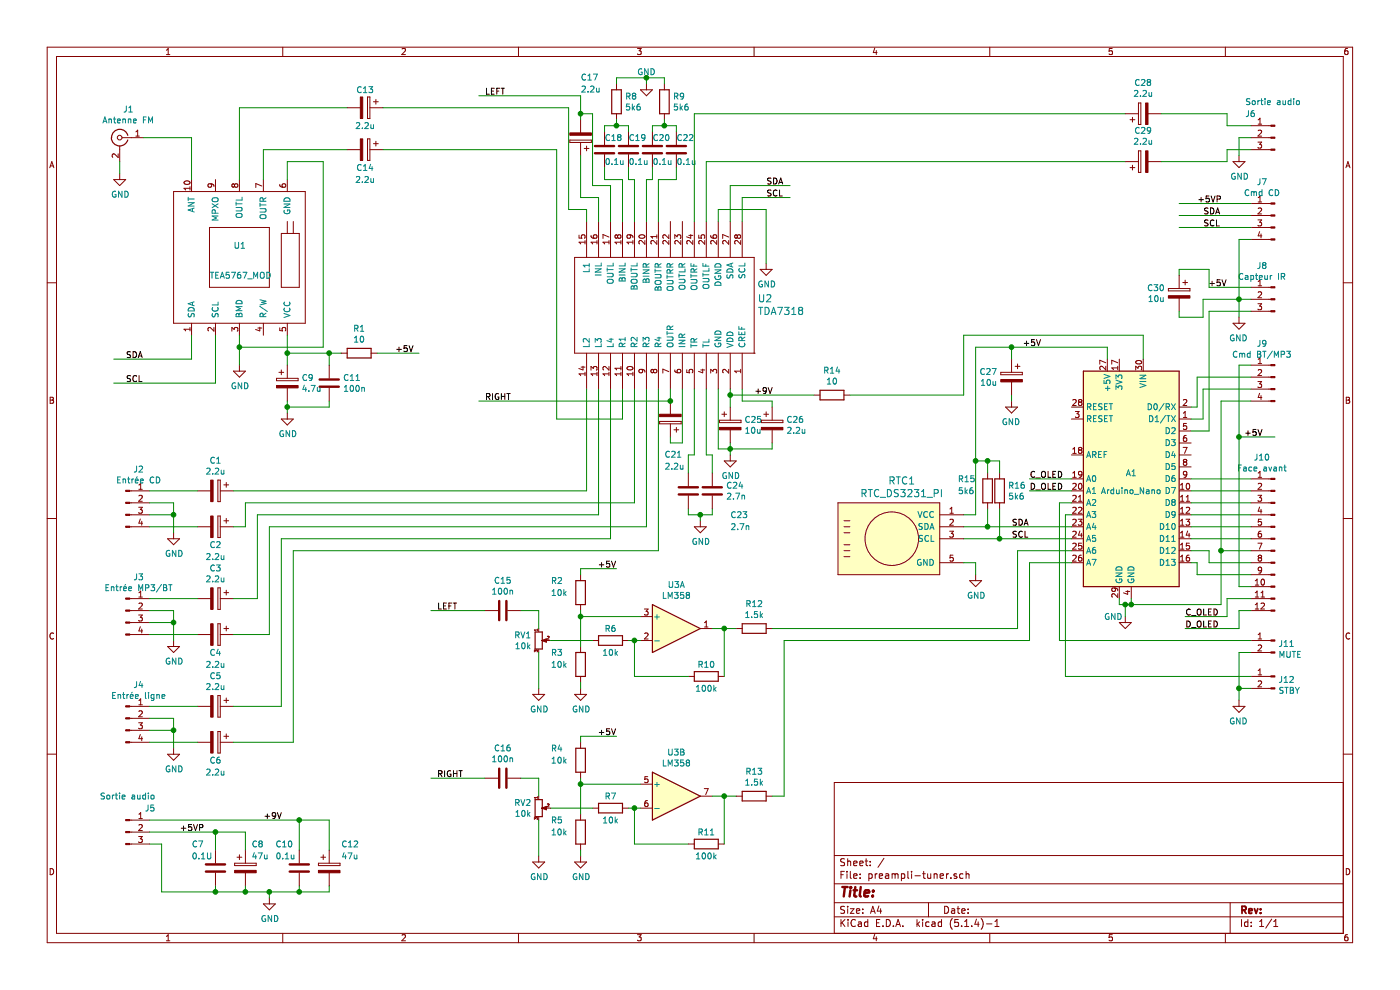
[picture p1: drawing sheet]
EESchema Schematic File Version 4
LIBS:preampli-tuner-cache
EELAYER 30 0
EELAYER END
$Descr A4 11693 8268
encoding utf-8
Sheet 1 1
Title ""
Date ""
Rev ""
Comp ""
Comment1 ""
Comment2 ""
Comment3 ""
Comment4 ""
$EndDescr
$Comp
L LibPerso:TDA7318 U2
U 1 1
P 5500 2550
F 0 "U2" V 5553 3378 60  0000 L CNN
F 1 "TDA7318" V 5447 3378 60  0000 L CNN
F 2 "" H 5500 2550 50  0001 C CNN
F 3 "" H 5500 2550 50  0001 C CNN
	1    5500 2550
	0    1    -1   0   
$EndComp
$Comp
L LibPerso:TEA5767_MOD U1
U 1 1
P 2000 2150
F 0 "U1" H 1950 2250 50  0000 L CNN
F 1 "TEA5767_MOD" H 1750 2000 50  0000 L CNN
F 2 "MODULE" H 1900 2000 50  0001 C CNN
F 3 "DOCUMENTATION" H 1650 2800 50  0001 C CNN
	1    2000 2150
	1    0    0    -1  
$EndComp
$Comp
L Connector:Conn_Coaxial J1
U 1 1
P 1000 1150
F 0 "J1" H 928 1388 50  0000 C CNN
F 1 "Antenne FM" H 928 1297 50  0000 C CNN
F 2 "" H 1000 1150 50  0001 C CNN
F 3 " ~" H 1000 1150 50  0001 C CNN
	1    1000 1150
	-1   0    0    -1  
$EndComp
$Comp
L power:GND #PWR01
U 1 1
P 1000 1450
F 0 "#PWR01" H 1000 1200 50  0001 C CNN
F 1 "GND" H 1005 1277 50  0000 C CNN
F 2 "" H 1000 1450 50  0001 C CNN
F 3 "" H 1000 1450 50  0001 C CNN
	1    1000 1450
	1    0    0    -1  
$EndComp
$Comp
L power:GND #PWR05
U 1 1
P 2000 3050
F 0 "#PWR05" H 2000 2800 50  0001 C CNN
F 1 "GND" H 2005 2877 50  0000 C CNN
F 2 "" H 2000 3050 50  0001 C CNN
F 3 "" H 2000 3050 50  0001 C CNN
	1    2000 3050
	1    0    0    -1  
$EndComp
Wire Wire Line
	2400 1500 2400 1350
Wire Wire Line
	2400 1350 2700 1350
Wire Wire Line
	2700 1350 2700 2900
Wire Wire Line
	2700 2900 2000 2900
Wire Wire Line
	2000 2900 2000 2800
Wire Wire Line
	2000 3050 2000 2900
Connection ~ 2000 2900
Wire Wire Line
	1200 1150 1600 1150
Wire Wire Line
	1600 1150 1600 1500
Wire Wire Line
	1000 1350 1000 1450
$Comp
L Device:CP C9
U 1 1
P 2400 3200
F 0 "C9" H 2518 3246 50  0000 L CNN
F 1 "4.7u" H 2518 3155 50  0000 L CNN
F 2 "" H 2438 3050 50  0001 C CNN
F 3 "~" H 2400 3200 50  0001 C CNN
	1    2400 3200
	1    0    0    -1  
$EndComp
$Comp
L Device:C C11
U 1 1
P 2750 3200
F 0 "C11" H 2865 3246 50  0000 L CNN
F 1 "100n" H 2865 3155 50  0000 L CNN
F 2 "" H 2788 3050 50  0001 C CNN
F 3 "~" H 2750 3200 50  0001 C CNN
	1    2750 3200
	1    0    0    -1  
$EndComp
$Comp
L Device:R R1
U 1 1
P 3000 2950
F 0 "R1" V 2793 2950 50  0000 C CNN
F 1 "10" V 2884 2950 50  0000 C CNN
F 2 "" V 2930 2950 50  0001 C CNN
F 3 "~" H 3000 2950 50  0001 C CNN
	1    3000 2950
	0    1    1    0   
$EndComp
$Comp
L Device:CP C14
U 1 1
P 3050 1250
F 0 "C14" V 3200 1250 50  0000 C CNN
F 1 "2.2u" V 3300 1250 50  0000 C CNN
F 2 "" H 3088 1100 50  0001 C CNN
F 3 "~" H 3050 1250 50  0001 C CNN
	1    3050 1250
	0    1    1    0   
$EndComp
$Comp
L Device:CP C13
U 1 1
P 3050 900
F 0 "C13" V 2900 900 50  0000 C CNN
F 1 "2.2u" V 3200 900 50  0000 C CNN
F 2 "" H 3088 750 50  0001 C CNN
F 3 "~" H 3050 900 50  0001 C CNN
	1    3050 900 
	0    1    1    0   
$EndComp
Wire Wire Line
	2000 1500 2000 900 
Wire Wire Line
	2000 900  2900 900 
Wire Wire Line
	2200 1500 2200 1250
Wire Wire Line
	2200 1250 2900 1250
Wire Wire Line
	2400 3050 2400 2950
Wire Wire Line
	2750 3050 2750 2950
Wire Wire Line
	2750 2950 2850 2950
Connection ~ 2400 2950
Wire Wire Line
	2400 2950 2400 2800
Wire Wire Line
	2400 2950 2750 2950
Connection ~ 2750 2950
$Comp
L power:GND #PWR07
U 1 1
P 2400 3450
F 0 "#PWR07" H 2400 3200 50  0001 C CNN
F 1 "GND" H 2405 3277 50  0000 C CNN
F 2 "" H 2400 3450 50  0001 C CNN
F 3 "" H 2400 3450 50  0001 C CNN
	1    2400 3450
	1    0    0    -1  
$EndComp
Wire Wire Line
	2750 3350 2750 3400
Wire Wire Line
	2750 3400 2400 3400
Wire Wire Line
	2400 3400 2400 3450
Wire Wire Line
	2400 3350 2400 3400
Connection ~ 2400 3400
Wire Wire Line
	3200 900  4750 900 
Wire Wire Line
	3200 1250 4650 1250
Wire Wire Line
	4650 1250 4650 3500
Wire Wire Line
	4650 3500 5200 3500
Wire Wire Line
	5200 3500 5200 3250
$Comp
L Connector:Conn_01x04_Male J2
U 1 1
P 1050 4200
F 0 "J2" H 1158 4481 50  0000 C CNN
F 1 "Entrée CD" H 1158 4390 50  0000 C CNN
F 2 "" H 1050 4200 50  0001 C CNN
F 3 "~" H 1050 4200 50  0001 C CNN
	1    1050 4200
	1    0    0    -1  
$EndComp
$Comp
L Device:CP C1
U 1 1
P 1800 4100
F 0 "C1" V 1545 4100 50  0000 C CNN
F 1 "2.2u" V 1636 4100 50  0000 C CNN
F 2 "" H 1838 3950 50  0001 C CNN
F 3 "~" H 1800 4100 50  0001 C CNN
	1    1800 4100
	0    1    1    0   
$EndComp
$Comp
L Device:CP C2
U 1 1
P 1800 4400
F 0 "C2" V 1950 4400 50  0000 C CNN
F 1 "2.2u" V 2050 4400 50  0000 C CNN
F 2 "" H 1838 4250 50  0001 C CNN
F 3 "~" H 1800 4400 50  0001 C CNN
	1    1800 4400
	0    1    1    0   
$EndComp
$Comp
L power:GND #PWR02
U 1 1
P 1450 4450
F 0 "#PWR02" H 1450 4200 50  0001 C CNN
F 1 "GND" H 1455 4277 50  0000 C CNN
F 2 "" H 1450 4450 50  0001 C CNN
F 3 "" H 1450 4450 50  0001 C CNN
	1    1450 4450
	1    0    0    -1  
$EndComp
Wire Wire Line
	1250 4100 1650 4100
Wire Wire Line
	1250 4200 1450 4200
Wire Wire Line
	1450 4200 1450 4300
Wire Wire Line
	1250 4300 1450 4300
Connection ~ 1450 4300
Wire Wire Line
	1450 4300 1450 4450
Wire Wire Line
	1250 4400 1650 4400
$Comp
L Connector:Conn_01x04_Male J3
U 1 1
P 1050 5100
F 0 "J3" H 1158 5381 50  0000 C CNN
F 1 "Entrée MP3/BT" H 1158 5290 50  0000 C CNN
F 2 "" H 1050 5100 50  0001 C CNN
F 3 "~" H 1050 5100 50  0001 C CNN
	1    1050 5100
	1    0    0    -1  
$EndComp
$Comp
L Device:CP C3
U 1 1
P 1800 5000
F 0 "C3" V 1545 5000 50  0000 C CNN
F 1 "2.2u" V 1636 5000 50  0000 C CNN
F 2 "" H 1838 4850 50  0001 C CNN
F 3 "~" H 1800 5000 50  0001 C CNN
	1    1800 5000
	0    1    1    0   
$EndComp
$Comp
L Device:CP C4
U 1 1
P 1800 5300
F 0 "C4" V 1950 5300 50  0000 C CNN
F 1 "2.2u" V 2050 5300 50  0000 C CNN
F 2 "" H 1838 5150 50  0001 C CNN
F 3 "~" H 1800 5300 50  0001 C CNN
	1    1800 5300
	0    1    1    0   
$EndComp
$Comp
L power:GND #PWR03
U 1 1
P 1450 5350
F 0 "#PWR03" H 1450 5100 50  0001 C CNN
F 1 "GND" H 1455 5177 50  0000 C CNN
F 2 "" H 1450 5350 50  0001 C CNN
F 3 "" H 1450 5350 50  0001 C CNN
	1    1450 5350
	1    0    0    -1  
$EndComp
Wire Wire Line
	1250 5000 1650 5000
Wire Wire Line
	1250 5100 1450 5100
Wire Wire Line
	1450 5100 1450 5200
Wire Wire Line
	1250 5200 1450 5200
Connection ~ 1450 5200
Wire Wire Line
	1450 5200 1450 5350
Wire Wire Line
	1250 5300 1650 5300
$Comp
L Connector:Conn_01x04_Male J4
U 1 1
P 1050 6000
F 0 "J4" H 1158 6281 50  0000 C CNN
F 1 "Entrée ligne" H 1158 6190 50  0000 C CNN
F 2 "" H 1050 6000 50  0001 C CNN
F 3 "~" H 1050 6000 50  0001 C CNN
	1    1050 6000
	1    0    0    -1  
$EndComp
$Comp
L Device:CP C5
U 1 1
P 1800 5900
F 0 "C5" V 1545 5900 50  0000 C CNN
F 1 "2.2u" V 1636 5900 50  0000 C CNN
F 2 "" H 1838 5750 50  0001 C CNN
F 3 "~" H 1800 5900 50  0001 C CNN
	1    1800 5900
	0    1    1    0   
$EndComp
$Comp
L Device:CP C6
U 1 1
P 1800 6200
F 0 "C6" V 1950 6200 50  0000 C CNN
F 1 "2.2u" V 2050 6200 50  0000 C CNN
F 2 "" H 1838 6050 50  0001 C CNN
F 3 "~" H 1800 6200 50  0001 C CNN
	1    1800 6200
	0    1    1    0   
$EndComp
$Comp
L power:GND #PWR04
U 1 1
P 1450 6250
F 0 "#PWR04" H 1450 6000 50  0001 C CNN
F 1 "GND" H 1455 6077 50  0000 C CNN
F 2 "" H 1450 6250 50  0001 C CNN
F 3 "" H 1450 6250 50  0001 C CNN
	1    1450 6250
	1    0    0    -1  
$EndComp
Wire Wire Line
	1250 5900 1650 5900
Wire Wire Line
	1250 6000 1450 6000
Wire Wire Line
	1450 6000 1450 6100
Wire Wire Line
	1250 6100 1450 6100
Connection ~ 1450 6100
Wire Wire Line
	1450 6100 1450 6250
Wire Wire Line
	1250 6200 1650 6200
Wire Wire Line
	4900 4100 1950 4100
Wire Wire Line
	4900 3250 4900 4100
Wire Wire Line
	1950 4400 2050 4400
Wire Wire Line
	2050 4400 2050 4200
Wire Wire Line
	2050 4200 5300 4200
Wire Wire Line
	5300 4200 5300 3250
Wire Wire Line
	1950 5000 2150 5000
Wire Wire Line
	2150 5000 2150 4300
Wire Wire Line
	2150 4300 5000 4300
Wire Wire Line
	5000 4300 5000 3250
Wire Wire Line
	5400 3250 5400 4400
Wire Wire Line
	5400 4400 2250 4400
Wire Wire Line
	2250 4400 2250 5300
Wire Wire Line
	2250 5300 1950 5300
Wire Wire Line
	5100 3250 5100 4500
Wire Wire Line
	5100 4500 2350 4500
Wire Wire Line
	2350 4500 2350 5900
Wire Wire Line
	2350 5900 1950 5900
Wire Wire Line
	1950 6200 2450 6200
Wire Wire Line
	2450 6200 2450 4600
Wire Wire Line
	2450 4600 5500 4600
Wire Wire Line
	5500 4600 5500 3250
$Comp
L power:GND #PWR014
U 1 1
P 6100 3800
F 0 "#PWR014" H 6100 3550 50  0001 C CNN
F 1 "GND" H 6105 3627 50  0000 C CNN
F 2 "" H 6100 3800 50  0001 C CNN
F 3 "" H 6100 3800 50  0001 C CNN
	1    6100 3800
	1    0    0    -1  
$EndComp
$Comp
L Device:CP C26
U 1 1
P 6450 3550
F 0 "C26" H 6568 3596 50  0000 L CNN
F 1 "2.2u" H 6568 3505 50  0000 L CNN
F 2 "" H 6488 3400 50  0001 C CNN
F 3 "~" H 6450 3550 50  0001 C CNN
	1    6450 3550
	1    0    0    -1  
$EndComp
$Comp
L Device:CP C25
U 1 1
P 6100 3550
F 0 "C25" H 6218 3596 50  0000 L CNN
F 1 "10u" H 6218 3505 50  0000 L CNN
F 2 "" H 6138 3400 50  0001 C CNN
F 3 "~" H 6100 3550 50  0001 C CNN
	1    6100 3550
	1    0    0    -1  
$EndComp
Wire Wire Line
	6200 3250 6200 3350
Wire Wire Line
	6200 3350 6450 3350
Wire Wire Line
	6450 3350 6450 3400
Wire Wire Line
	6450 3700 6450 3750
Wire Wire Line
	6450 3750 6100 3750
Wire Wire Line
	6100 3750 6100 3800
Wire Wire Line
	6100 3700 6100 3750
Connection ~ 6100 3750
Wire Wire Line
	6100 3750 6000 3750
Wire Wire Line
	6000 3750 6000 3250
$Comp
L Connector:Conn_01x03_Male J6
U 1 1
P 10650 1150
F 0 "J6" H 10900 1350 50  0000 R CNN
F 1 "Sortie audio" H 10900 1450 50  0000 R CNN
F 2 "" H 10650 1150 50  0001 C CNN
F 3 "~" H 10650 1150 50  0001 C CNN
	1    10650 1150
	-1   0    0    -1  
$EndComp
$Comp
L Device:C C23
U 1 1
P 5750 4100
F 0 "C23" H 6100 3900 50  0000 L CNN
F 1 "2.7n" H 6100 3800 50  0000 L CNN
F 2 "" H 5788 3950 50  0001 C CNN
F 3 "~" H 5750 4100 50  0001 C CNN
	1    5750 4100
	1    0    0    -1  
$EndComp
$Comp
L Device:CP C21
U 1 1
P 5600 3500
F 0 "C21" H 5650 3800 50  0000 R CNN
F 1 "2.2u" H 5650 3900 50  0000 R CNN
F 2 "" H 5638 3350 50  0001 C CNN
F 3 "~" H 5600 3500 50  0001 C CNN
	1    5600 3500
	-1   0    0    1   
$EndComp
Wire Wire Line
	5600 3250 5600 3350
Wire Wire Line
	5600 3650 5600 3700
Wire Wire Line
	5600 3700 5700 3700
Wire Wire Line
	5700 3700 5700 3250
$Comp
L Device:C C24
U 1 1
P 5950 4100
F 0 "C24" H 6065 4146 50  0000 L CNN
F 1 "2.7n" H 6065 4055 50  0000 L CNN
F 2 "" H 5988 3950 50  0001 C CNN
F 3 "~" H 5950 4100 50  0001 C CNN
	1    5950 4100
	1    0    0    -1  
$EndComp
$Comp
L power:GND #PWR013
U 1 1
P 5850 4350
F 0 "#PWR013" H 5850 4100 50  0001 C CNN
F 1 "GND" H 5855 4177 50  0000 C CNN
F 2 "" H 5850 4350 50  0001 C CNN
F 3 "" H 5850 4350 50  0001 C CNN
	1    5850 4350
	1    0    0    -1  
$EndComp
Wire Wire Line
	5950 4250 5950 4300
Wire Wire Line
	5950 4300 5850 4300
Wire Wire Line
	5750 4300 5750 4250
Wire Wire Line
	5850 4300 5850 4350
Connection ~ 5850 4300
Wire Wire Line
	5850 4300 5750 4300
Wire Wire Line
	5950 3950 5950 3800
Wire Wire Line
	5950 3800 5900 3800
Wire Wire Line
	5900 3800 5900 3250
Wire Wire Line
	5800 3250 5800 3800
Wire Wire Line
	5800 3800 5750 3800
Wire Wire Line
	5750 3800 5750 3950
Wire Wire Line
	950  3000 1600 3000
Wire Wire Line
	1600 3000 1600 2800
Wire Wire Line
	950  3200 1800 3200
Wire Wire Line
	1800 3200 1800 2800
Text Label 1050 3000 0    50   ~ 0
SDA
Text Label 1050 3200 0    50   ~ 0
SCL
Wire Wire Line
	3500 2950 3150 2950
Text Label 3300 2950 0    50   ~ 0
+5V
$Comp
L power:GND #PWR015
U 1 1
P 6400 2200
F 0 "#PWR015" H 6400 1950 50  0001 C CNN
F 1 "GND" H 6405 2027 50  0000 C CNN
F 2 "" H 6400 2200 50  0001 C CNN
F 3 "" H 6400 2200 50  0001 C CNN
	1    6400 2200
	1    0    0    -1  
$EndComp
Wire Wire Line
	6400 2200 6400 1750
Wire Wire Line
	6400 1750 6000 1750
Wire Wire Line
	6000 1750 6000 1850
Wire Wire Line
	6200 1850 6200 1650
Wire Wire Line
	6200 1650 6600 1650
Wire Wire Line
	6600 1550 6100 1550
Wire Wire Line
	6100 1550 6100 1850
Text Label 6400 1550 0    50   ~ 0
SDA
Text Label 6400 1650 0    50   ~ 0
SCL
$Comp
L Device:CP C29
U 1 1
P 9550 1350
F 0 "C29" V 9805 1350 50  0000 C CNN
F 1 "2.2u" V 9714 1350 50  0000 C CNN
F 2 "" H 9588 1200 50  0001 C CNN
F 3 "~" H 9550 1350 50  0001 C CNN
	1    9550 1350
	0    -1   -1   0   
$EndComp
$Comp
L Device:CP C28
U 1 1
P 9550 950
F 0 "C28" V 9805 950 50  0000 C CNN
F 1 "2.2u" V 9714 950 50  0000 C CNN
F 2 "" H 9588 800 50  0001 C CNN
F 3 "~" H 9550 950 50  0001 C CNN
	1    9550 950 
	0    -1   -1   0   
$EndComp
$Comp
L power:GND #PWR019
U 1 1
P 10350 1300
F 0 "#PWR019" H 10350 1050 50  0001 C CNN
F 1 "GND" H 10355 1127 50  0000 C CNN
F 2 "" H 10350 1300 50  0001 C CNN
F 3 "" H 10350 1300 50  0001 C CNN
	1    10350 1300
	1    0    0    -1  
$EndComp
Wire Wire Line
	10450 1150 10350 1150
Wire Wire Line
	10350 1150 10350 1300
Wire Wire Line
	10450 1250 10250 1250
Wire Wire Line
	10250 1250 10250 1350
Wire Wire Line
	10250 1350 9700 1350
Wire Wire Line
	9700 950  10250 950 
Wire Wire Line
	10250 950  10250 1050
Wire Wire Line
	10250 1050 10450 1050
Wire Wire Line
	5900 1850 5900 1350
Wire Wire Line
	5900 1350 9400 1350
Wire Wire Line
	5800 1850 5800 950 
Wire Wire Line
	5800 950  9400 950 
$Comp
L Device:CP C17
U 1 1
P 4850 1150
F 0 "C17" H 4850 650 50  0000 R CNN
F 1 "2.2u" H 4850 750 50  0000 R CNN
F 2 "" H 4888 1000 50  0001 C CNN
F 3 "~" H 4850 1150 50  0001 C CNN
	1    4850 1150
	-1   0    0    1   
$EndComp
Wire Wire Line
	4850 1000 4850 950 
Wire Wire Line
	4850 950  4950 950 
$Comp
L Device:C C18
U 1 1
P 5050 1250
F 0 "C18" H 5050 1350 50  0000 L CNN
F 1 "0.1u" H 5050 1150 50  0000 L CNN
F 2 "" H 5088 1100 50  0001 C CNN
F 3 "~" H 5050 1250 50  0001 C CNN
	1    5050 1250
	1    0    0    -1  
$EndComp
$Comp
L Device:C C19
U 1 1
P 5250 1250
F 0 "C19" H 5250 1350 50  0000 L CNN
F 1 "0.1u" H 5250 1150 50  0000 L CNN
F 2 "" H 5288 1100 50  0001 C CNN
F 3 "~" H 5250 1250 50  0001 C CNN
	1    5250 1250
	1    0    0    -1  
$EndComp
$Comp
L Device:C C20
U 1 1
P 5450 1250
F 0 "C20" H 5450 1350 50  0000 L CNN
F 1 "0.1u" H 5450 1150 50  0000 L CNN
F 2 "" H 5488 1100 50  0001 C CNN
F 3 "~" H 5450 1250 50  0001 C CNN
	1    5450 1250
	1    0    0    -1  
$EndComp
$Comp
L Device:C C22
U 1 1
P 5650 1250
F 0 "C22" H 5650 1350 50  0000 L CNN
F 1 "0.1u" H 5650 1150 50  0000 L CNN
F 2 "" H 5688 1100 50  0001 C CNN
F 3 "~" H 5650 1250 50  0001 C CNN
	1    5650 1250
	1    0    0    -1  
$EndComp
$Comp
L Device:R R8
U 1 1
P 5150 850
F 0 "R8" H 5220 896 50  0000 L CNN
F 1 "5k6" H 5220 805 50  0000 L CNN
F 2 "" V 5080 850 50  0001 C CNN
F 3 "~" H 5150 850 50  0001 C CNN
	1    5150 850 
	1    0    0    -1  
$EndComp
$Comp
L Device:R R9
U 1 1
P 5550 850
F 0 "R9" H 5620 896 50  0000 L CNN
F 1 "5k6" H 5620 805 50  0000 L CNN
F 2 "" V 5480 850 50  0001 C CNN
F 3 "~" H 5550 850 50  0001 C CNN
	1    5550 850 
	1    0    0    -1  
$EndComp
Wire Wire Line
	5550 1000 5550 1050
Wire Wire Line
	5550 1050 5650 1050
Wire Wire Line
	5650 1050 5650 1100
Wire Wire Line
	5550 1050 5450 1050
Wire Wire Line
	5450 1050 5450 1100
Connection ~ 5550 1050
Wire Wire Line
	5150 1000 5150 1050
Wire Wire Line
	5150 1050 5250 1050
Wire Wire Line
	5250 1050 5250 1100
Wire Wire Line
	5050 1100 5050 1050
Wire Wire Line
	5050 1050 5150 1050
Connection ~ 5150 1050
$Comp
L power:GND #PWR012
U 1 1
P 5400 700
F 0 "#PWR012" H 5400 450 50  0001 C CNN
F 1 "GND" H 5400 800 50  0000 C CNN
F 2 "" H 5400 700 50  0001 C CNN
F 3 "" H 5400 700 50  0001 C CNN
	1    5400 700 
	1    0    0    -1  
$EndComp
Wire Wire Line
	5150 700  5150 650 
Wire Wire Line
	5150 650  5400 650 
Wire Wire Line
	5550 650  5550 700 
Wire Wire Line
	5400 700  5400 650 
Connection ~ 5400 650 
Wire Wire Line
	5400 650  5550 650 
Wire Wire Line
	4900 1850 4900 1750
Wire Wire Line
	4900 1750 4750 1750
Wire Wire Line
	4750 1750 4750 900 
Wire Wire Line
	4850 1300 4850 1650
Wire Wire Line
	4850 1650 5000 1650
Wire Wire Line
	5000 1650 5000 1850
Wire Wire Line
	4950 950  4950 1550
Wire Wire Line
	4950 1550 5100 1550
Wire Wire Line
	5100 1550 5100 1850
Wire Wire Line
	5050 1500 5200 1500
Wire Wire Line
	5200 1500 5200 1850
Wire Wire Line
	5050 1400 5050 1500
Wire Wire Line
	5300 1850 5300 1500
Wire Wire Line
	5300 1500 5250 1500
Wire Wire Line
	5250 1500 5250 1400
Wire Wire Line
	5450 1400 5450 1500
Wire Wire Line
	5450 1500 5400 1500
Wire Wire Line
	5400 1500 5400 1850
Wire Wire Line
	5500 1850 5500 1500
Wire Wire Line
	5500 1500 5650 1500
Wire Wire Line
	5650 1500 5650 1400
Text Label 6300 3300 0    50   ~ 0
+9V
$Comp
L megasaturnv_custom_components:RTC_DS3231_PI RTC1
U 1 1
P 7450 4550
F 0 "RTC1" H 7533 5087 60  0000 C CNN
F 1 "RTC_DS3231_PI" H 7533 4981 60  0000 C CNN
F 2 "" H 7250 4550 60  0001 C CNN
F 3 "" H 7250 4550 60  0001 C CNN
	1    7450 4550
	1    0    0    -1  
$EndComp
$Comp
L Connector:Conn_01x12_Male J10
U 1 1
P 10650 4500
F 0 "J10" H 10758 5181 50  0000 C CNN
F 1 "Face avant" H 10758 5090 50  0000 C CNN
F 2 "" H 10650 4500 50  0001 C CNN
F 3 "~" H 10650 4500 50  0001 C CNN
	1    10650 4500
	-1   0    0    -1  
$EndComp
Wire Wire Line
	10450 4700 10100 4700
Wire Wire Line
	10100 4700 10100 4600
Wire Wire Line
	9950 4700 10000 4700
Wire Wire Line
	10000 4700 10000 4800
Wire Wire Line
	10000 4800 10450 4800
$Comp
L power:GND #PWR018
U 1 1
P 9400 5150
F 0 "#PWR018" H 9400 4900 50  0001 C CNN
F 1 "GND" H 9500 5150 50  0000 C CNN
F 2 "" H 9400 5150 50  0001 C CNN
F 3 "" H 9400 5150 50  0001 C CNN
	1    9400 5150
	-1   0    0    -1  
$EndComp
Wire Wire Line
	10450 4600 10200 4600
Wire Wire Line
	10200 4600 10200 5050
Wire Wire Line
	10200 5050 9450 5050
Wire Wire Line
	9350 5050 9350 5000
Wire Wire Line
	9450 5000 9450 5050
Connection ~ 9450 5050
Wire Wire Line
	9450 5050 9400 5050
Wire Wire Line
	9400 5050 9400 5150
Connection ~ 9400 5050
Wire Wire Line
	9400 5050 9350 5050
Wire Wire Line
	9250 2900 9250 3000
$Comp
L power:GND #PWR016
U 1 1
P 8150 4800
F 0 "#PWR016" H 8150 4550 50  0001 C CNN
F 1 "GND" H 8155 4627 50  0000 C CNN
F 2 "" H 8150 4800 50  0001 C CNN
F 3 "" H 8150 4800 50  0001 C CNN
	1    8150 4800
	1    0    0    -1  
$EndComp
Wire Wire Line
	8050 4400 8250 4400
Wire Wire Line
	8950 4500 8350 4500
Wire Wire Line
	8050 4700 8150 4700
Wire Wire Line
	8150 4700 8150 4800
Wire Wire Line
	8050 4300 8150 4300
Wire Wire Line
	8150 4300 8150 3850
Wire Wire Line
	8150 2900 8450 2900
Text Label 8700 2900 2    50   ~ 0
+5V
$Comp
L Device:CP C27
U 1 1
P 8450 3150
F 0 "C27" H 8568 3196 50  0000 L CNN
F 1 "10u" H 8568 3105 50  0000 L CNN
F 2 "" H 8488 3000 50  0001 C CNN
F 3 "~" H 8450 3150 50  0001 C CNN
	1    8450 3150
	-1   0    0    -1  
$EndComp
$Comp
L power:GND #PWR017
U 1 1
P 8450 3350
F 0 "#PWR017" H 8450 3100 50  0001 C CNN
F 1 "GND" H 8455 3177 50  0000 C CNN
F 2 "" H 8450 3350 50  0001 C CNN
F 3 "" H 8450 3350 50  0001 C CNN
	1    8450 3350
	-1   0    0    -1  
$EndComp
Wire Wire Line
	8450 3000 8450 2900
Connection ~ 8450 2900
Wire Wire Line
	8450 2900 9250 2900
Wire Wire Line
	8450 3300 8450 3350
Wire Wire Line
	6100 3250 6100 3300
$Comp
L Device:R R14
U 1 1
P 6950 3300
F 0 "R14" V 6743 3300 50  0000 C CNN
F 1 "10" V 6834 3300 50  0000 C CNN
F 2 "" V 6880 3300 50  0001 C CNN
F 3 "~" H 6950 3300 50  0001 C CNN
	1    6950 3300
	0    1    1    0   
$EndComp
Wire Wire Line
	6800 3300 6100 3300
Connection ~ 6100 3300
Wire Wire Line
	6100 3300 6100 3400
$Comp
L Device:R R15
U 1 1
P 8250 4100
F 0 "R15" H 8000 4200 50  0000 L CNN
F 1 "5k6" H 8000 4100 50  0000 L CNN
F 2 "" V 8180 4100 50  0001 C CNN
F 3 "~" H 8250 4100 50  0001 C CNN
	1    8250 4100
	1    0    0    -1  
$EndComp
$Comp
L Device:R R16
U 1 1
P 8350 4100
F 0 "R16" H 8420 4146 50  0000 L CNN
F 1 "5k6" H 8420 4055 50  0000 L CNN
F 2 "" V 8280 4100 50  0001 C CNN
F 3 "~" H 8350 4100 50  0001 C CNN
	1    8350 4100
	1    0    0    -1  
$EndComp
Wire Wire Line
	8250 4250 8250 4400
Connection ~ 8250 4400
Wire Wire Line
	8250 4400 8950 4400
Wire Wire Line
	8350 4250 8350 4500
Connection ~ 8350 4500
Wire Wire Line
	8350 4500 8050 4500
Wire Wire Line
	8250 3950 8250 3850
Wire Wire Line
	8250 3850 8350 3850
Wire Wire Line
	8350 3850 8350 3950
Wire Wire Line
	8150 3850 8250 3850
Connection ~ 8150 3850
Wire Wire Line
	8150 3850 8150 2900
Connection ~ 8250 3850
Text Label 8450 4400 0    50   ~ 0
SDA
Text Label 8450 4500 0    50   ~ 0
SCL
$Comp
L Connector:Conn_01x02_Male J11
U 1 1
P 10650 5350
F 0 "J11" H 10622 5324 50  0000 R CNN
F 1 "MUTE" H 10622 5233 50  0000 R CNN
F 2 "" H 10650 5350 50  0001 C CNN
F 3 "~" H 10650 5350 50  0001 C CNN
	1    10650 5350
	-1   0    0    -1  
$EndComp
$Comp
L Connector:Conn_01x02_Male J12
U 1 1
P 10650 5650
F 0 "J12" H 10622 5624 50  0000 R CNN
F 1 "STBY" H 10622 5533 50  0000 R CNN
F 2 "" H 10650 5650 50  0001 C CNN
F 3 "~" H 10650 5650 50  0001 C CNN
	1    10650 5650
	-1   0    0    -1  
$EndComp
$Comp
L power:GND #PWR021
U 1 1
P 10350 5850
F 0 "#PWR021" H 10350 5600 50  0001 C CNN
F 1 "GND" H 10355 5677 50  0000 C CNN
F 2 "" H 10350 5850 50  0001 C CNN
F 3 "" H 10350 5850 50  0001 C CNN
	1    10350 5850
	-1   0    0    -1  
$EndComp
Wire Wire Line
	10450 5450 10350 5450
Wire Wire Line
	10350 5450 10350 5750
Wire Wire Line
	10450 5750 10350 5750
Connection ~ 10350 5750
Wire Wire Line
	10350 5750 10350 5850
Wire Wire Line
	8900 5650 8900 4300
Wire Wire Line
	8900 4300 8950 4300
Wire Wire Line
	8950 4200 8850 4200
Wire Wire Line
	8850 4200 8850 5350
Wire Wire Line
	8850 5350 10450 5350
Wire Wire Line
	10450 4900 10350 4900
Wire Wire Line
	10350 4900 10350 3650
Wire Wire Line
	10350 3650 10650 3650
Text Label 10550 3650 2    50   ~ 0
+5V
Wire Wire Line
	10450 5650 8900 5650
Wire Wire Line
	9900 5150 10250 5150
Wire Wire Line
	10250 5150 10250 5000
Wire Wire Line
	10250 5000 10450 5000
Wire Wire Line
	9900 5250 10350 5250
Wire Wire Line
	10350 5250 10350 5100
Wire Wire Line
	10350 5100 10450 5100
Wire Wire Line
	8600 4000 8950 4000
Wire Wire Line
	8600 4100 8950 4100
Text Label 8600 4000 0    50   ~ 0
C_OLED
Text Label 8600 4100 0    50   ~ 0
D_OLED
Text Label 9900 5150 0    50   ~ 0
C_OLED
Text Label 9900 5250 0    50   ~ 0
D_OLED
Wire Wire Line
	7100 3300 8050 3300
Wire Wire Line
	8050 3300 8050 2800
Wire Wire Line
	8050 2800 9550 2800
Wire Wire Line
	9550 2800 9550 3000
$Comp
L Amplifier_Operational:LM358 U3
U 1 1
P 5650 5250
F 0 "U3" H 5650 5617 50  0000 C CNN
F 1 "LM358" H 5650 5526 50  0000 C CNN
F 2 "" H 5650 5250 50  0001 C CNN
F 3 "http://www.ti.com/lit/ds/symlink/lm2904-n.pdf" H 5650 5250 50  0001 C CNN
	1    5650 5250
	1    0    0    -1  
$EndComp
$Comp
L Device:R R2
U 1 1
P 4850 4950
F 0 "R2" H 4600 5050 50  0000 L CNN
F 1 "10k" H 4600 4950 50  0000 L CNN
F 2 "" V 4780 4950 50  0001 C CNN
F 3 "~" H 4850 4950 50  0001 C CNN
	1    4850 4950
	1    0    0    -1  
$EndComp
$Comp
L Device:R R3
U 1 1
P 4850 5550
F 0 "R3" H 4600 5650 50  0000 L CNN
F 1 "10k" H 4600 5550 50  0000 L CNN
F 2 "" V 4780 5550 50  0001 C CNN
F 3 "~" H 4850 5550 50  0001 C CNN
	1    4850 5550
	1    0    0    -1  
$EndComp
$Comp
L Device:R R10
U 1 1
P 5900 5650
F 0 "R10" V 5800 5650 50  0000 C CNN
F 1 "100k" V 6000 5650 50  0000 C CNN
F 2 "" V 5830 5650 50  0001 C CNN
F 3 "~" H 5900 5650 50  0001 C CNN
	1    5900 5650
	0    1    1    0   
$EndComp
$Comp
L Device:R R12
U 1 1
P 6300 5250
F 0 "R12" V 6093 5250 50  0000 C CNN
F 1 "1.5k" V 6184 5250 50  0000 C CNN
F 2 "" V 6230 5250 50  0001 C CNN
F 3 "~" H 6300 5250 50  0001 C CNN
	1    6300 5250
	0    1    1    0   
$EndComp
$Comp
L Device:R R6
U 1 1
P 5100 5350
F 0 "R6" V 5000 5350 50  0000 C CNN
F 1 "10k" V 5200 5350 50  0000 C CNN
F 2 "" V 5030 5350 50  0001 C CNN
F 3 "~" H 5100 5350 50  0001 C CNN
	1    5100 5350
	0    1    1    0   
$EndComp
$Comp
L Device:C C15
U 1 1
P 4200 5100
F 0 "C15" V 3948 5100 50  0000 C CNN
F 1 "100n" V 4039 5100 50  0000 C CNN
F 2 "" H 4238 4950 50  0001 C CNN
F 3 "~" H 4200 5100 50  0001 C CNN
	1    4200 5100
	0    1    1    0   
$EndComp
$Comp
L power:GND #PWR010
U 1 1
P 4850 5750
F 0 "#PWR010" H 4850 5500 50  0001 C CNN
F 1 "GND" H 4855 5577 50  0000 C CNN
F 2 "" H 4850 5750 50  0001 C CNN
F 3 "" H 4850 5750 50  0001 C CNN
	1    4850 5750
	1    0    0    -1  
$EndComp
Text Label 5150 4750 2    50   ~ 0
+5V
Wire Wire Line
	5250 5350 5300 5350
Wire Wire Line
	5300 5350 5300 5650
Wire Wire Line
	5300 5650 5750 5650
Connection ~ 5300 5350
Wire Wire Line
	5300 5350 5350 5350
Wire Wire Line
	6050 5650 6050 5250
Wire Wire Line
	6050 5250 5950 5250
Wire Wire Line
	6150 5250 6050 5250
Connection ~ 6050 5250
Wire Wire Line
	4850 5100 4850 5150
Connection ~ 4850 5150
Wire Wire Line
	4850 5150 4850 5400
Wire Wire Line
	4850 5150 5350 5150
Wire Wire Line
	4850 5700 4850 5750
Wire Wire Line
	5150 4750 4850 4750
Wire Wire Line
	4850 4750 4850 4800
$Comp
L Device:R_POT_Small RV1
U 1 1
P 4500 5350
F 0 "RV1" H 4440 5396 50  0000 R CNN
F 1 "10k" H 4440 5305 50  0000 R CNN
F 2 "" H 4500 5350 50  0001 C CNN
F 3 "~" H 4500 5350 50  0001 C CNN
	1    4500 5350
	1    0    0    -1  
$EndComp
$Comp
L power:GND #PWR08
U 1 1
P 4500 5750
F 0 "#PWR08" H 4500 5500 50  0001 C CNN
F 1 "GND" H 4505 5577 50  0000 C CNN
F 2 "" H 4500 5750 50  0001 C CNN
F 3 "" H 4500 5750 50  0001 C CNN
	1    4500 5750
	1    0    0    -1  
$EndComp
Wire Wire Line
	4600 5350 4950 5350
Wire Wire Line
	4500 5450 4500 5750
Wire Wire Line
	4350 5100 4500 5100
Wire Wire Line
	4500 5100 4500 5250
$Comp
L Amplifier_Operational:LM358 U3
U 2 1
P 5650 6650
F 0 "U3" H 5650 7017 50  0000 C CNN
F 1 "LM358" H 5650 6926 50  0000 C CNN
F 2 "" H 5650 6650 50  0001 C CNN
F 3 "http://www.ti.com/lit/ds/symlink/lm2904-n.pdf" H 5650 6650 50  0001 C CNN
	2    5650 6650
	1    0    0    -1  
$EndComp
$Comp
L Device:R R4
U 1 1
P 4850 6350
F 0 "R4" H 4600 6450 50  0000 L CNN
F 1 "10k" H 4600 6350 50  0000 L CNN
F 2 "" V 4780 6350 50  0001 C CNN
F 3 "~" H 4850 6350 50  0001 C CNN
	1    4850 6350
	1    0    0    -1  
$EndComp
$Comp
L Device:R R5
U 1 1
P 4850 6950
F 0 "R5" H 4600 7050 50  0000 L CNN
F 1 "10k" H 4600 6950 50  0000 L CNN
F 2 "" V 4780 6950 50  0001 C CNN
F 3 "~" H 4850 6950 50  0001 C CNN
	1    4850 6950
	1    0    0    -1  
$EndComp
$Comp
L Device:R R11
U 1 1
P 5900 7050
F 0 "R11" V 5800 7050 50  0000 C CNN
F 1 "100k" V 6000 7050 50  0000 C CNN
F 2 "" V 5830 7050 50  0001 C CNN
F 3 "~" H 5900 7050 50  0001 C CNN
	1    5900 7050
	0    1    1    0   
$EndComp
$Comp
L Device:R R13
U 1 1
P 6300 6650
F 0 "R13" V 6093 6650 50  0000 C CNN
F 1 "1.5k" V 6184 6650 50  0000 C CNN
F 2 "" V 6230 6650 50  0001 C CNN
F 3 "~" H 6300 6650 50  0001 C CNN
	1    6300 6650
	0    1    1    0   
$EndComp
$Comp
L Device:R R7
U 1 1
P 5100 6750
F 0 "R7" V 5000 6750 50  0000 C CNN
F 1 "10k" V 5200 6750 50  0000 C CNN
F 2 "" V 5030 6750 50  0001 C CNN
F 3 "~" H 5100 6750 50  0001 C CNN
	1    5100 6750
	0    1    1    0   
$EndComp
$Comp
L Device:C C16
U 1 1
P 4200 6500
F 0 "C16" V 3948 6500 50  0000 C CNN
F 1 "100n" V 4039 6500 50  0000 C CNN
F 2 "" H 4238 6350 50  0001 C CNN
F 3 "~" H 4200 6500 50  0001 C CNN
	1    4200 6500
	0    1    1    0   
$EndComp
$Comp
L power:GND #PWR011
U 1 1
P 4850 7150
F 0 "#PWR011" H 4850 6900 50  0001 C CNN
F 1 "GND" H 4855 6977 50  0000 C CNN
F 2 "" H 4850 7150 50  0001 C CNN
F 3 "" H 4850 7150 50  0001 C CNN
	1    4850 7150
	1    0    0    -1  
$EndComp
Text Label 5150 6150 2    50   ~ 0
+5V
Wire Wire Line
	5250 6750 5300 6750
Wire Wire Line
	5300 6750 5300 7050
Wire Wire Line
	5300 7050 5750 7050
Connection ~ 5300 6750
Wire Wire Line
	5300 6750 5350 6750
Wire Wire Line
	6050 7050 6050 6650
Wire Wire Line
	6050 6650 5950 6650
Wire Wire Line
	6150 6650 6050 6650
Connection ~ 6050 6650
Wire Wire Line
	4850 6500 4850 6550
Connection ~ 4850 6550
Wire Wire Line
	4850 6550 4850 6800
Wire Wire Line
	4850 6550 5350 6550
Wire Wire Line
	4850 7100 4850 7150
Wire Wire Line
	5150 6150 4850 6150
Wire Wire Line
	4850 6150 4850 6200
$Comp
L Device:R_POT_Small RV2
U 1 1
P 4500 6750
F 0 "RV2" H 4440 6796 50  0000 R CNN
F 1 "10k" H 4440 6705 50  0000 R CNN
F 2 "" H 4500 6750 50  0001 C CNN
F 3 "~" H 4500 6750 50  0001 C CNN
	1    4500 6750
	1    0    0    -1  
$EndComp
$Comp
L power:GND #PWR09
U 1 1
P 4500 7150
F 0 "#PWR09" H 4500 6900 50  0001 C CNN
F 1 "GND" H 4505 6977 50  0000 C CNN
F 2 "" H 4500 7150 50  0001 C CNN
F 3 "" H 4500 7150 50  0001 C CNN
	1    4500 7150
	1    0    0    -1  
$EndComp
Wire Wire Line
	4600 6750 4950 6750
Wire Wire Line
	4500 6850 4500 7150
Wire Wire Line
	4350 6500 4500 6500
Wire Wire Line
	4500 6500 4500 6650
Wire Wire Line
	6450 5250 8500 5250
Wire Wire Line
	8500 5250 8500 4600
Wire Wire Line
	8500 4600 8950 4600
Wire Wire Line
	8950 4700 8600 4700
Wire Wire Line
	8600 4700 8600 5350
Wire Wire Line
	8600 5350 6550 5350
Wire Wire Line
	6550 5350 6550 6650
Wire Wire Line
	6550 6650 6450 6650
Wire Wire Line
	4850 800  4850 950 
Connection ~ 4850 950 
Wire Wire Line
	5600 3350 4000 3350
Connection ~ 5600 3350
Wire Wire Line
	4000 800  4850 800 
Text Label 4050 800  0    50   ~ 0
LEFT
Text Label 4050 3350 0    50   ~ 0
RIGHT
Wire Wire Line
	3600 5100 4050 5100
Wire Wire Line
	3600 6500 4050 6500
Text Label 3650 6500 0    50   ~ 0
RIGHT
Text Label 3650 5100 0    50   ~ 0
LEFT
$Comp
L Connector:Conn_01x04_Male J7
U 1 1
P 10650 1800
F 0 "J7" H 10758 2081 50  0000 C CNN
F 1 "Cmd CD" H 10758 1990 50  0000 C CNN
F 2 "" H 10650 1800 50  0001 C CNN
F 3 "~" H 10650 1800 50  0001 C CNN
	1    10650 1800
	-1   0    0    -1  
$EndComp
$Comp
L Connector:Conn_01x03_Male J5
U 1 1
P 1050 6950
F 0 "J5" H 1300 7150 50  0000 R CNN
F 1 "Sortie audio" H 1300 7250 50  0000 R CNN
F 2 "" H 1050 6950 50  0001 C CNN
F 3 "~" H 1050 6950 50  0001 C CNN
	1    1050 6950
	1    0    0    -1  
$EndComp
Wire Wire Line
	10100 4600 9950 4600
Wire Wire Line
	10450 4500 9950 4500
Wire Wire Line
	9950 4400 10450 4400
Wire Wire Line
	10450 4300 9950 4300
Wire Wire Line
	10450 4200 9950 4200
Wire Wire Line
	10450 4100 9950 4100
Wire Wire Line
	10450 4000 9950 4000
Text Label 10250 2400 2    50   ~ 0
+5V
Connection ~ 10350 2500
$Comp
L Device:CP C30
U 1 1
P 9850 2450
F 0 "C30" H 9968 2496 50  0000 L CNN
F 1 "10u" H 9968 2405 50  0000 L CNN
F 2 "" H 9888 2300 50  0001 C CNN
F 3 "~" H 9850 2450 50  0001 C CNN
	1    9850 2450
	-1   0    0    -1  
$EndComp
Wire Wire Line
	10350 2500 10350 2650
Wire Wire Line
	10450 2500 10350 2500
$Comp
L power:GND #PWR020
U 1 1
P 10350 2650
F 0 "#PWR020" H 10350 2400 50  0001 C CNN
F 1 "GND" H 10355 2477 50  0000 C CNN
F 2 "" H 10350 2650 50  0001 C CNN
F 3 "" H 10350 2650 50  0001 C CNN
	1    10350 2650
	-1   0    0    -1  
$EndComp
$Comp
L Connector:Conn_01x03_Male J8
U 1 1
P 10650 2500
F 0 "J8" H 10758 2781 50  0000 C CNN
F 1 "Capteur IR" H 10758 2690 50  0000 C CNN
F 2 "" H 10650 2500 50  0001 C CNN
F 3 "~" H 10650 2500 50  0001 C CNN
	1    10650 2500
	-1   0    0    -1  
$EndComp
$Comp
L MCU_Module:Arduino_Nano_v3.x A1
U 1 1
P 9450 4000
F 0 "A1" H 9450 4050 50  0000 C CNN
F 1 "Arduino_Nano" H 9450 3900 50  0000 C CNN
F 2 "Module:Arduino_Nano" H 9600 3050 50  0001 L CNN
F 3 "http://www.mouser.com/pdfdocs/Gravitech_Arduino_Nano3_0.pdf" H 9450 3000 50  0001 C CNN
	1    9450 4000
	-1   0    0    -1  
$EndComp
$Comp
L Connector:Conn_01x04_Male J9
U 1 1
P 10650 3150
F 0 "J9" H 10758 3431 50  0000 C CNN
F 1 "Cmd BT/MP3" H 10758 3340 50  0000 C CNN
F 2 "" H 10650 3150 50  0001 C CNN
F 3 "~" H 10650 3150 50  0001 C CNN
	1    10650 3150
	-1   0    0    -1  
$EndComp
Wire Wire Line
	10450 3350 10200 3350
Wire Wire Line
	10200 3350 10200 4600
Connection ~ 10200 4600
Wire Wire Line
	10350 3650 10350 3050
Wire Wire Line
	10350 3050 10450 3050
Connection ~ 10350 3650
Wire Wire Line
	9950 3400 10000 3400
Wire Wire Line
	10000 3400 10000 3150
Wire Wire Line
	10000 3150 10450 3150
Wire Wire Line
	9950 3500 10050 3500
Wire Wire Line
	10050 3500 10050 3250
Wire Wire Line
	10050 3250 10450 3250
Wire Wire Line
	9950 3600 10100 3600
Wire Wire Line
	10100 3600 10100 2600
Wire Wire Line
	10100 2600 10450 2600
$Comp
L Device:C C7
U 1 1
P 1800 7250
F 0 "C7" H 1600 7450 50  0000 L CNN
F 1 "0.1U" H 1600 7350 50  0000 L CNN
F 2 "" H 1838 7100 50  0001 C CNN
F 3 "~" H 1800 7250 50  0001 C CNN
	1    1800 7250
	1    0    0    -1  
$EndComp
$Comp
L Device:CP C8
U 1 1
P 2050 7250
F 0 "C8" H 2100 7450 50  0000 L CNN
F 1 "47u" H 2100 7350 50  0000 L CNN
F 2 "" H 2088 7100 50  0001 C CNN
F 3 "~" H 2050 7250 50  0001 C CNN
	1    2050 7250
	1    0    0    -1  
$EndComp
$Comp
L Device:C C10
U 1 1
P 2500 7250
F 0 "C10" H 2300 7450 50  0000 L CNN
F 1 "0.1u" H 2300 7350 50  0000 L CNN
F 2 "" H 2538 7100 50  0001 C CNN
F 3 "~" H 2500 7250 50  0001 C CNN
	1    2500 7250
	1    0    0    -1  
$EndComp
$Comp
L Device:CP C12
U 1 1
P 2750 7250
F 0 "C12" H 2850 7450 50  0000 L CNN
F 1 "47u" H 2850 7350 50  0000 L CNN
F 2 "" H 2788 7100 50  0001 C CNN
F 3 "~" H 2750 7250 50  0001 C CNN
	1    2750 7250
	1    0    0    -1  
$EndComp
$Comp
L power:GND #PWR06
U 1 1
P 2250 7500
F 0 "#PWR06" H 2250 7250 50  0001 C CNN
F 1 "GND" H 2255 7327 50  0000 C CNN
F 2 "" H 2250 7500 50  0001 C CNN
F 3 "" H 2250 7500 50  0001 C CNN
	1    2250 7500
	1    0    0    -1  
$EndComp
Wire Wire Line
	1800 7400 1800 7450
Wire Wire Line
	1800 7450 2050 7450
Wire Wire Line
	2750 7450 2750 7400
Wire Wire Line
	2500 7400 2500 7450
Connection ~ 2500 7450
Wire Wire Line
	2500 7450 2750 7450
Wire Wire Line
	2050 7400 2050 7450
Connection ~ 2050 7450
Wire Wire Line
	2050 7450 2250 7450
Wire Wire Line
	2250 7450 2250 7500
Connection ~ 2250 7450
Wire Wire Line
	2250 7450 2500 7450
Wire Wire Line
	1250 7050 1350 7050
Wire Wire Line
	1350 7050 1350 7450
Wire Wire Line
	1350 7450 1800 7450
Connection ~ 1800 7450
Wire Wire Line
	1250 6950 1800 6950
Wire Wire Line
	2050 6950 2050 7100
Wire Wire Line
	1800 6950 1800 7100
Connection ~ 1800 6950
Wire Wire Line
	1800 6950 2050 6950
Wire Wire Line
	1250 6850 2500 6850
Wire Wire Line
	2500 6850 2500 7100
Wire Wire Line
	2500 6850 2750 6850
Wire Wire Line
	2750 6850 2750 7100
Connection ~ 2500 6850
Text Label 2200 6850 0    50   ~ 0
+9V
Text Label 1500 6950 0    50   ~ 0
+5VP
Text Label 10000 1700 0    50   ~ 0
+5VP
Wire Wire Line
	9850 2600 9850 2650
Wire Wire Line
	9850 2650 10050 2650
Wire Wire Line
	10050 2650 10050 2500
Wire Wire Line
	10050 2500 10350 2500
Wire Wire Line
	9850 2300 9850 2250
Wire Wire Line
	9850 2250 10100 2250
Wire Wire Line
	10100 2250 10100 2400
Wire Wire Line
	10100 2400 10450 2400
Wire Wire Line
	10450 2000 10350 2000
Wire Wire Line
	10350 2000 10350 2500
Wire Wire Line
	10450 1700 9850 1700
Wire Wire Line
	9850 1800 10450 1800
Wire Wire Line
	9850 1900 10450 1900
Text Label 10050 1800 0    50   ~ 0
SDA
Text Label 10050 1900 0    50   ~ 0
SCL
$EndSCHEMATC
